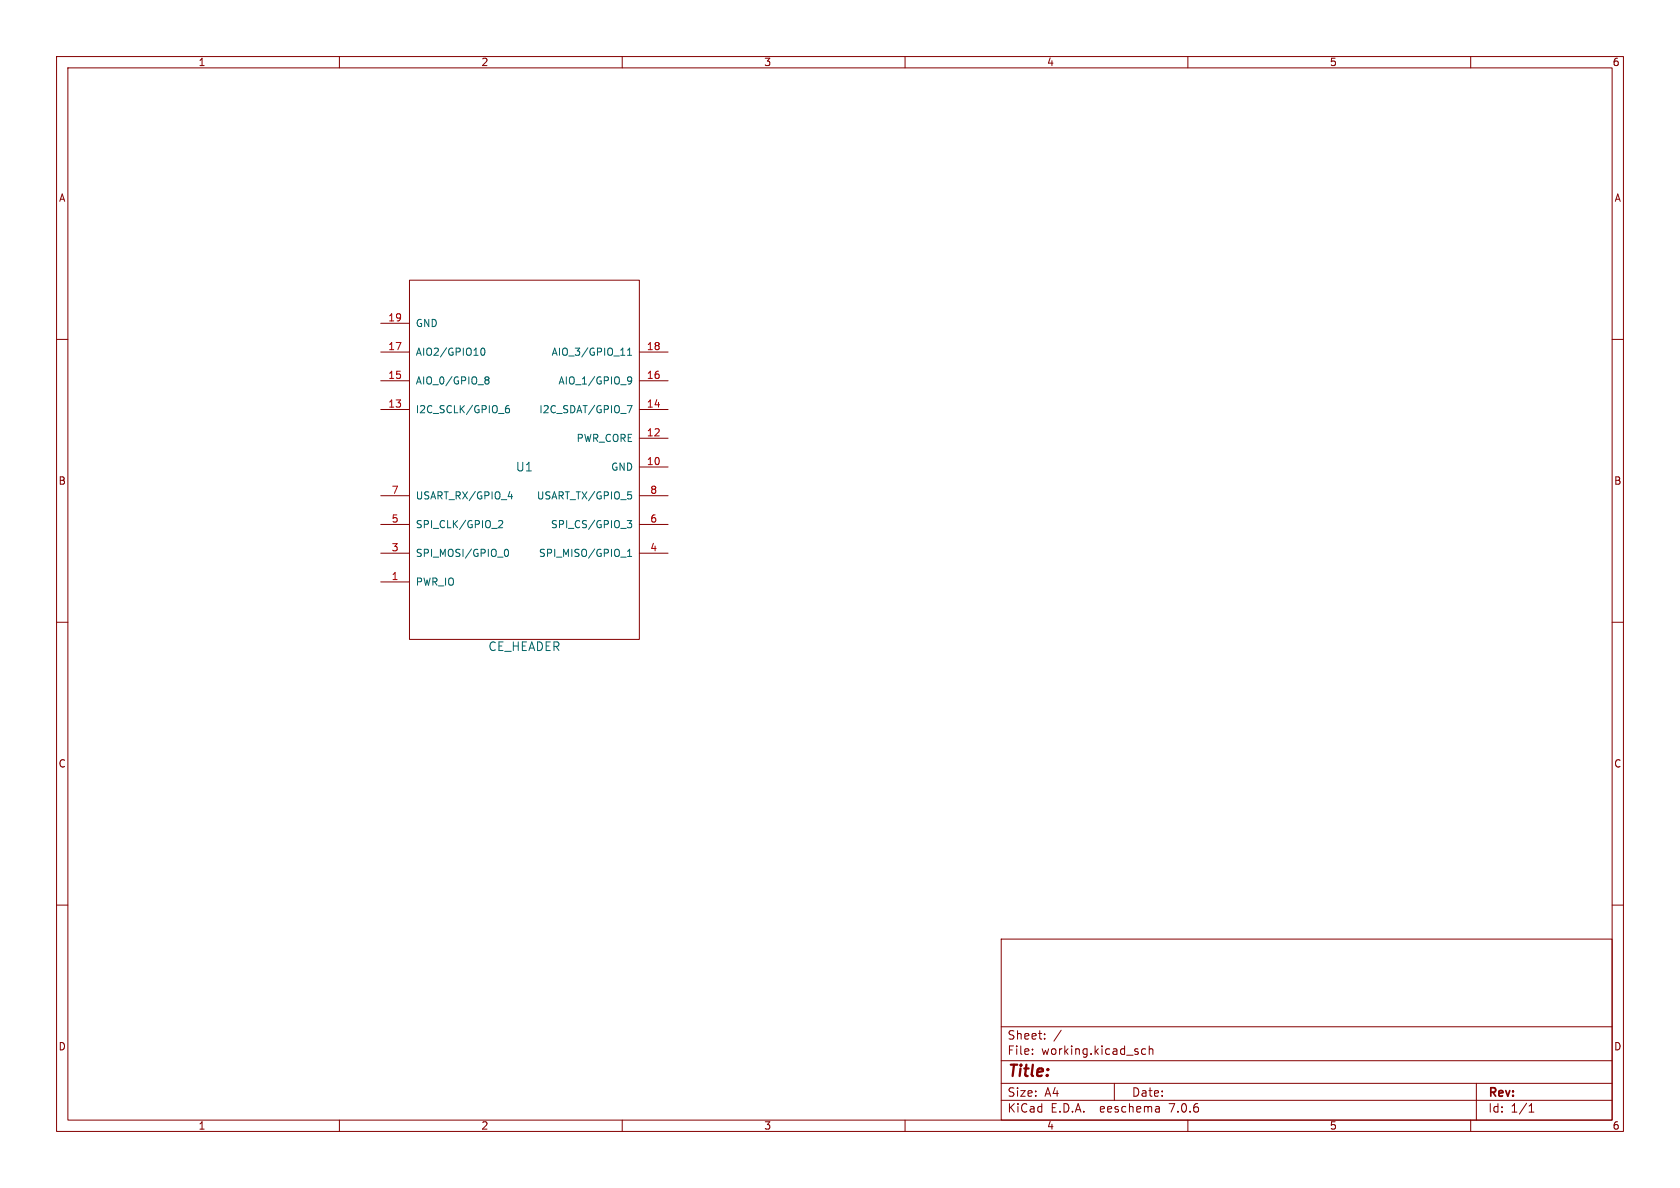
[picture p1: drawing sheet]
<svg xmlns="http://www.w3.org/2000/svg" width="297mm" height="210mm" viewBox="0 0 297 210" stroke-linecap="round" stroke-linejoin="round" font-family="sans-serif">
<g fill="none" stroke="#840000" stroke-width=".18">
<path d="M10 10h277v190h-277zM12 12h273v186h-273zM60 10v2M110 10v2M160 10v2M210 10v2M260 10v2M10 60h2M67.3 57.2h5.1M72.4 49.5h40.6v63.5h-40.6zM285 60h2M67.3 72.4h5.1"/>
<path d="M67.3 67.3h5.1M67.3 62.2h5.1M113 77.5h5.1M113 72.4h5.1M113 67.3h5.1M113 62.2h5.1M67.3 97.8h5.1M67.3 92.7h5.1M67.3 87.6h5.1M113 82.6h5.1M113 97.8h5.1M113 92.7h5.1"/>
<path d="M113 87.6h5.1M10 110h2M67.3 102.9h5.1M285 110h2M10 160h2M285 160h2M177 166h108v32h-108zM60 198v2M110 198v2M160 198v2M177 194.5h108M177 191.5h108"/>
<path d="M177 187.5h108M177 181.5h108M182.5 186.3v.1M182.5 185.5v.1M184.7 183.6v.1M184.7 182.8v.1M187.6 182.1l-1.3 2M197 191.5v3M202.5 185.5l-.4-.1-.3 .3v.4l.2 .2h.5M203.2 185.5l.2-.1 .3 .1 .1 .9M203.2 184.9v1.5M204.9 195.7l.1 .9"/>
<path d="M205 196.5l-.2 .1M205 196h-.2M210 198v2M260 198v2M261 191.5v6.5M270.3 196.6h.9M270.3 195.5l.4-.4v1.5"/>
</g>
<g fill="none" stroke="#006464" stroke-width=".18">
<path d="M85.1 61.7l.2-.2a.68 .68 0 0 1 .4 .7 .68 .68 0 0 1-.4 .6l-.2-.1-.1-.4zM85.8 67.1l.2 .1M85.8 66.7l.4-.1 .2 .1v.2l-.2 .3M86 67.2h.2M86 67.2h-.2M86.2 67.2l.2 .2v.4l-.2 .1-.4-.1M90 71.7l-.4 .1a.86 .86 0 0 0 0 1.2l.4-.2 .1-.4-.3-.2h-.3l-.1 .2M110.9 71.7h.8l-.5 1.3M110.9 62.8h.8M110.9 61.9l.4-.4v1.3M111.1 66.7l.3-.1 .2 .1a.84 .84 0 0 1-.3 1.2h-.2M111.7 67.2l-.3 .2-.3-.1"/>
<path d="M88.1 92.1l.5-.1 .3 .4-.8 .9h.8M89.2 97.6l.1-.4 .2-.1a.68 .68 0 0 1 .4 .6 .68 .68 0 0 1-.4 .7l-.2-.2-.1-.3M89.8 87.8h.8M90.4 87.4v.8M109.7 98.5h1M110.9 92h.8l-.5 .5 .4 .1v.6l-.2 .1-.5-.1M110.9 97.5l.4-.4v1.3M110.9 98.4h.8M111 86.9h.6M111.4 87.4l.3 .3v.3l-.3 .2"/>
</g>
<text font-size="2.8" fill="#840000" x="178" y="190.9">Title:</text>
<g font-size="2.1" fill="#006464">
<text x="91.1" y="83.5">U1</text>
<text x="86.2" y="115.3">CE_HEADER</text>
</g>
<g font-size="2.1" fill="#840000">
<text x="178" y="184">Sheet:</text>
<text x="178" y="186.7">File:</text>
<text x="184.1" y="186.7">working.kicad_sch</text>
<text x="178" y="196.9">KiCad</text>
<text x="178" y="194.1">Size:</text>
<text x="184.7" y="194.1">A4</text>
<text x="185.7" y="196.9">E.D.A.</text>
<text x="194.6" y="196.9">eeschema</text>
<text x="200" y="194.1">Date:</text>
<text x="207" y="196.9">7.0.6</text>
<text x="263" y="194.3">Rev:</text>
<text x="263" y="196.9">Id:</text>
<text x="267.1" y="196.9">1/1</text>
</g>
<g font-size="1.8" fill="#840000">
<text x="35" y="11.9">1</text>
<text x="85" y="11.9">2</text>
<text x="135" y="11.9">3</text>
<text x="185" y="11.9">4</text>
<text x="235" y="11.9">5</text>
<text x="285" y="11.9">6</text>
<text x="10.3" y="35.9">A</text>
<text x="285.3" y="35.9">A</text>
<text x="10.3" y="85.9">B</text>
<text x="285.3" y="85.9">B</text>
<text x="10.3" y="135.9">C</text>
<text x="285.3" y="135.9">C</text>
<text x="10.3" y="185.9">D</text>
<text x="285.3" y="185.9">D</text>
<text x="35" y="199.9">1</text>
<text x="85" y="199.9">2</text>
<text x="135" y="199.9">3</text>
<text x="185" y="199.9">4</text>
<text x="235" y="199.9">5</text>
<text x="285" y="199.9">6</text>
</g>
<g font-size="1.8" fill="#a90000">
<text x="68.5" y="56.9">19</text>
<text x="68.5" y="62">17</text>
<text x="114.3" y="62">18</text>
<text x="68.5" y="67.1">15</text>
<text x="114.3" y="67.1">16</text>
<text x="68.5" y="72.1">13</text>
<text x="114.3" y="77.2">12</text>
<text x="114.3" y="72.1">14</text>
<text x="114.3" y="82.3">10</text>
<text x="69.1" y="87.4">7</text>
<text x="114.9" y="87.4">8</text>
<text x="69.1" y="92.5">5</text>
<text x="114.9" y="92.5">6</text>
<text x="69.1" y="97.5">3</text>
<text x="114.9" y="97.5">4</text>
<text x="69.1" y="102.6">1</text>
</g>
<g font-size="1.8" fill="#006464">
<text x="73.4" y="58">GND</text>
<text x="73.4" y="63.1">AIO2/GPIO10</text>
<text x="97.4" y="63.1">AIO_3/GPIO_11</text>
<text x="73.4" y="68.2">AIO_0/GPIO_8</text>
<text x="98.6" y="68.2">AIO_1/GPIO_9</text>
<text x="73.4" y="73.3">I2C_SCLK/GPIO_6</text>
<text x="95.2" y="73.3">I2C_SDAT/GPIO_7</text>
<text x="101.8" y="78.3">PWR_CORE</text>
<text x="107.9" y="83.4">GND</text>
<text x="73.4" y="88.5">USART_RX/GPIO_4</text>
<text x="94.8" y="88.5">USART_TX/GPIO_5</text>
<text x="73.4" y="93.6">SPI_CLK/GPIO_2</text>
<text x="97.3" y="93.6">SPI_CS/GPIO_3</text>
<text x="73.4" y="98.7">SPI_MOSI/GPIO_0</text>
<text x="95.2" y="98.7">SPI_MISO/GPIO_1</text>
<text x="73.4" y="103.7">PWR_IO</text>
</g>
</svg>
